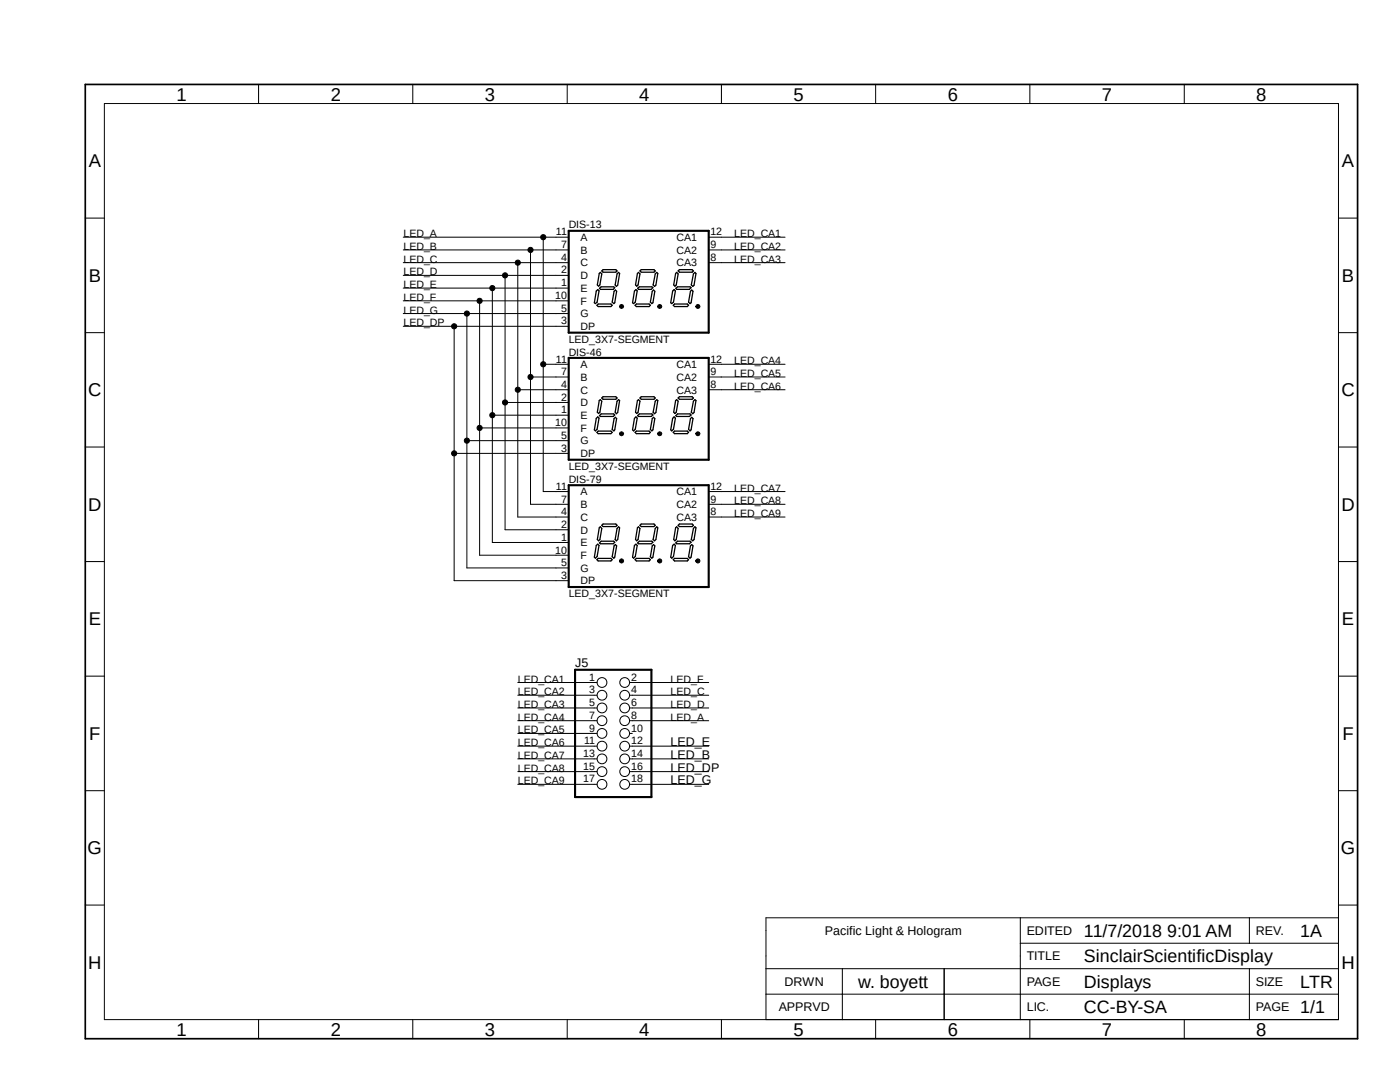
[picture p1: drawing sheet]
<?xml version="1.0" encoding="utf-8"?>
<!DOCTYPE eagle SYSTEM "eagle.dtd">
<!--
LICENSE: CC-BY-SA
-->
<eagle version="9.2.0">
<drawing>
<settings>
<setting alwaysvectorfont="no"/>
<setting keepoldvectorfont="yes"/>
<setting verticaltext="up"/>
</settings>
<grid distance="0.1" unitdist="inch" unit="inch" style="lines" multiple="1" display="no" altdistance="0.01" altunitdist="inch" altunit="inch"/>
<schematic xreflabel="%F%N/%S.%C%R" xrefpart="/%S.%C%R">
<libraries>
<library name="SinclairScientific">
<symbols>
<symbol name="LETTER_L">
<frame x1="0" y1="0" x2="254" y2="190.5" columns="8" rows="8" layer="94"/>
</symbol>
<symbol name="DOCFIELD-SMALL">
<wire x1="114.3" y1="5.08" x2="96.52" y2="5.08" width="0.1016" layer="94"/>
<wire x1="50.8" y1="0" x2="96.52" y2="0" width="0.1016" layer="94"/>
<wire x1="50.8" y1="0" x2="50.8" y2="5.08" width="0.1016" layer="94"/>
<wire x1="114.3" y1="5.08" x2="114.3" y2="0" width="0.1016" layer="94"/>
<wire x1="96.52" y1="5.08" x2="96.52" y2="0" width="0.1016" layer="94"/>
<wire x1="96.52" y1="5.08" x2="50.8" y2="5.08" width="0.1016" layer="94"/>
<wire x1="96.52" y1="0" x2="114.3" y2="0" width="0.1016" layer="94"/>
<wire x1="50.8" y1="5.08" x2="50.8" y2="10.16" width="0.1016" layer="94"/>
<wire x1="50.8" y1="10.16" x2="50.8" y2="12.7" width="0.1016" layer="94"/>
<wire x1="50.8" y1="12.7" x2="50.8" y2="15.24" width="0.1016" layer="94"/>
<wire x1="114.3" y1="20.32" x2="96.52" y2="20.32" width="0.1016" layer="94"/>
<wire x1="96.52" y1="20.32" x2="50.8" y2="20.32" width="0.1016" layer="94"/>
<wire x1="114.3" y1="20.32" x2="114.3" y2="15.24" width="0.1016" layer="94"/>
<wire x1="50.8" y1="15.24" x2="50.8" y2="20.32" width="0.1016" layer="94"/>
<wire x1="114.3" y1="15.24" x2="114.3" y2="10.16" width="0.1016" layer="94"/>
<wire x1="114.3" y1="10.16" x2="114.3" y2="5.08" width="0.1016" layer="94"/>
<wire x1="50.8" y1="15.24" x2="96.52" y2="15.24" width="0.1016" layer="94"/>
<wire x1="96.52" y1="15.24" x2="114.3" y2="15.24" width="0.1016" layer="94"/>
<wire x1="96.52" y1="20.32" x2="96.52" y2="15.24" width="0.1016" layer="94"/>
<wire x1="0" y1="0" x2="15.24" y2="0" width="0.1016" layer="94"/>
<wire x1="15.24" y1="0" x2="35.56" y2="0" width="0.1016" layer="94"/>
<wire x1="35.56" y1="0" x2="50.8" y2="0" width="0.1016" layer="94"/>
<wire x1="0" y1="0" x2="0" y2="5.08" width="0.1016" layer="94"/>
<wire x1="50.8" y1="5.08" x2="35.56" y2="5.08" width="0.1016" layer="94"/>
<wire x1="35.56" y1="5.08" x2="15.24" y2="5.08" width="0.1016" layer="94"/>
<wire x1="15.24" y1="5.08" x2="0" y2="5.08" width="0.1016" layer="94"/>
<wire x1="0" y1="5.08" x2="0" y2="10.16" width="0.1016" layer="94"/>
<wire x1="0" y1="10.16" x2="0" y2="12.7" width="0.1016" layer="94"/>
<wire x1="0" y1="12.7" x2="0" y2="17.78" width="0.1016" layer="94"/>
<wire x1="50.8" y1="20.32" x2="0" y2="20.32" width="0.1016" layer="94"/>
<wire x1="0" y1="17.78" x2="0" y2="20.32" width="0.1016" layer="94"/>
<wire x1="0" y1="10.16" x2="15.24" y2="10.16" width="0.1016" layer="94"/>
<wire x1="15.24" y1="10.16" x2="35.56" y2="10.16" width="0.1016" layer="94"/>
<wire x1="35.56" y1="10.16" x2="50.8" y2="10.16" width="0.1016" layer="94"/>
<wire x1="15.24" y1="5.08" x2="15.24" y2="10.16" width="0.1016" layer="94"/>
<wire x1="15.24" y1="0" x2="15.24" y2="5.08" width="0.1016" layer="94"/>
<wire x1="35.56" y1="5.08" x2="35.56" y2="10.16" width="0.1016" layer="94"/>
<wire x1="35.56" y1="5.08" x2="35.56" y2="10.16" width="0.1016" layer="94"/>
<wire x1="35.56" y1="0" x2="35.56" y2="5.08" width="0.1016" layer="94"/>
<wire x1="35.56" y1="0" x2="35.56" y2="5.08" width="0.1016" layer="94"/>
<wire x1="50.8" y1="10.16" x2="96.52" y2="10.16" width="0.1016" layer="94"/>
<wire x1="96.52" y1="10.16" x2="114.3" y2="10.16" width="0.1016" layer="94"/>
<wire x1="96.52" y1="10.16" x2="96.52" y2="5.08" width="0.1016" layer="94"/>
<text x="63.5" y="17.78" size="2.54" layer="94" align="center-left">&gt;LAST_DATE_TIME</text>
<text x="97.79" y="2.54" size="1.778" layer="94" align="center-left">PAGE</text>
<text x="106.68" y="2.54" size="2.54" layer="94" align="center-left">&gt;SHEET</text>
<text x="97.79" y="17.78" size="1.778" layer="94" align="center-left">REV.</text>
<text x="52.07" y="12.7" size="1.778" layer="94" align="center-left">TITLE</text>
<text x="52.07" y="2.54" size="1.778" layer="94" align="center-left">LIC.</text>
<text x="63.5" y="12.7" size="2.54" layer="94" align="center-left">&gt;DRAWING_NAME</text>
<text x="106.68" y="17.78" size="2.54" layer="94" align="center-left">&gt;REV</text>
<text x="97.79" y="7.62" size="1.778" layer="94" align="center-left">SIZE</text>
<text x="106.68" y="7.62" size="2.54" layer="94" align="center-left">LTR</text>
<text x="63.5" y="2.54" size="2.54" layer="94" align="center-left">&gt;LICENSE</text>
<text x="7.62" y="7.62" size="1.778" layer="94" align="center">DRWN</text>
<text x="7.62" y="2.54" size="1.778" layer="94" align="center">APPRVD</text>
<text x="25.4" y="7.62" size="2.54" layer="94" align="center">&gt;AUTHOR</text>
<text x="25.4" y="17.78" size="1.778" layer="94" align="center">&gt;CONTACT_COMPANY</text>
<text x="25.4" y="15.24" size="1.778" layer="94" align="center">&gt;CONTACT_ADDRESS</text>
<text x="25.4" y="12.7" size="1.778" layer="94" align="center">&gt;CONTACT_PHONE</text>
<text x="63.5" y="7.62" size="2.54" layer="94" align="center-left">&gt;SECTION</text>
<text x="52.07" y="17.78" size="1.778" layer="94" align="center-left">EDITED</text>
<text x="52.07" y="7.62" size="1.778" layer="94" align="center-left">PAGE</text>
<text x="25.4" y="2.54" size="2.54" layer="94" align="center">&gt;APPROVER</text>
</symbol>
<symbol name="PINH2X9">
<wire x1="-6.35" y1="-12.7" x2="8.89" y2="-12.7" width="0.4064" layer="94"/>
<wire x1="8.89" y1="-12.7" x2="8.89" y2="12.7" width="0.4064" layer="94"/>
<wire x1="8.89" y1="12.7" x2="-6.35" y2="12.7" width="0.4064" layer="94"/>
<wire x1="-6.35" y1="12.7" x2="-6.35" y2="-12.7" width="0.4064" layer="94"/>
<text x="-6.35" y="13.335" size="1.778" layer="95">&gt;NAME</text>
<text x="-6.35" y="-15.24" size="1.778" layer="96">&gt;VALUE</text>
<pin name="1" x="-2.54" y="10.16" visible="pad" length="short" direction="pas" function="dot"/>
<pin name="2" x="5.08" y="10.16" visible="pad" length="short" direction="pas" function="dot" rot="R180"/>
<pin name="3" x="-2.54" y="7.62" visible="pad" length="short" direction="pas" function="dot"/>
<pin name="4" x="5.08" y="7.62" visible="pad" length="short" direction="pas" function="dot" rot="R180"/>
<pin name="5" x="-2.54" y="5.08" visible="pad" length="short" direction="pas" function="dot"/>
<pin name="6" x="5.08" y="5.08" visible="pad" length="short" direction="pas" function="dot" rot="R180"/>
<pin name="7" x="-2.54" y="2.54" visible="pad" length="short" direction="pas" function="dot"/>
<pin name="8" x="5.08" y="2.54" visible="pad" length="short" direction="pas" function="dot" rot="R180"/>
<pin name="9" x="-2.54" y="0" visible="pad" length="short" direction="pas" function="dot"/>
<pin name="10" x="5.08" y="0" visible="pad" length="short" direction="pas" function="dot" rot="R180"/>
<pin name="11" x="-2.54" y="-2.54" visible="pad" length="short" direction="pas" function="dot"/>
<pin name="12" x="5.08" y="-2.54" visible="pad" length="short" direction="pas" function="dot" rot="R180"/>
<pin name="13" x="-2.54" y="-5.08" visible="pad" length="short" direction="pas" function="dot"/>
<pin name="14" x="5.08" y="-5.08" visible="pad" length="short" direction="pas" function="dot" rot="R180"/>
<pin name="15" x="-2.54" y="-7.62" visible="pad" length="short" direction="pas" function="dot"/>
<pin name="16" x="5.08" y="-7.62" visible="pad" length="short" direction="pas" function="dot" rot="R180"/>
<pin name="17" x="-2.54" y="-10.16" visible="pad" length="short" direction="pas" function="dot"/>
<pin name="18" x="5.08" y="-10.16" visible="pad" length="short" direction="pas" function="dot" rot="R180"/>
</symbol>
</symbols>
<devicesets>
<deviceset name="LETTER_L" prefix="FRAME">
<gates>
<gate name="G$1" symbol="LETTER_L" x="0" y="0"/>
<gate name="G$2" symbol="DOCFIELD-SMALL" x="135.89" y="3.81" addlevel="always"/>
</gates>
<devices>
<device name="">
<technologies>
<technology name=""/>
</technologies>
</device>
</devices>
</deviceset>
<deviceset name="PINHD-2X9" prefix="JP" uservalue="yes">
<gates>
<gate name="A" symbol="PINH2X9" x="0" y="0"/>
</gates>
<devices>
<device name="" package="2X09">
<connects>
<connect gate="A" pin="1" pad="1"/>
<connect gate="A" pin="10" pad="10"/>
<connect gate="A" pin="11" pad="11"/>
<connect gate="A" pin="12" pad="12"/>
<connect gate="A" pin="13" pad="13"/>
<connect gate="A" pin="14" pad="14"/>
<connect gate="A" pin="15" pad="15"/>
<connect gate="A" pin="16" pad="16"/>
<connect gate="A" pin="17" pad="17"/>
<connect gate="A" pin="18" pad="18"/>
<connect gate="A" pin="2" pad="2"/>
<connect gate="A" pin="3" pad="3"/>
<connect gate="A" pin="4" pad="4"/>
<connect gate="A" pin="5" pad="5"/>
<connect gate="A" pin="6" pad="6"/>
<connect gate="A" pin="7" pad="7"/>
<connect gate="A" pin="8" pad="8"/>
<connect gate="A" pin="9" pad="9"/>
</connects>
<package3dinstances>
<package3dinstance package3d_urn="urn:adsk.eagle:package:22484/2"/>
</package3dinstances>
<technologies>
<technology name=""/>
</technologies>
</device>
<device name="/90" package="2X09/90">
<connects>
<connect gate="A" pin="1" pad="1"/>
<connect gate="A" pin="10" pad="10"/>
<connect gate="A" pin="11" pad="11"/>
<connect gate="A" pin="12" pad="12"/>
<connect gate="A" pin="13" pad="13"/>
<connect gate="A" pin="14" pad="14"/>
<connect gate="A" pin="15" pad="15"/>
<connect gate="A" pin="16" pad="16"/>
<connect gate="A" pin="17" pad="17"/>
<connect gate="A" pin="18" pad="18"/>
<connect gate="A" pin="2" pad="2"/>
<connect gate="A" pin="3" pad="3"/>
<connect gate="A" pin="4" pad="4"/>
<connect gate="A" pin="5" pad="5"/>
<connect gate="A" pin="6" pad="6"/>
<connect gate="A" pin="7" pad="7"/>
<connect gate="A" pin="8" pad="8"/>
<connect gate="A" pin="9" pad="9"/>
</connects>
<package3dinstances>
<package3dinstance package3d_urn="urn:adsk.eagle:package:22486/2"/>
</package3dinstances>
<technologies>
<technology name=""/>
</technologies>
</device>
<device name="-2MM-SMD" package="2X09-2MM-SMD">
<connects>
<connect gate="A" pin="1" pad="1"/>
<connect gate="A" pin="10" pad="10"/>
<connect gate="A" pin="11" pad="11"/>
<connect gate="A" pin="12" pad="12"/>
<connect gate="A" pin="13" pad="13"/>
<connect gate="A" pin="14" pad="14"/>
<connect gate="A" pin="15" pad="15"/>
<connect gate="A" pin="16" pad="16"/>
<connect gate="A" pin="17" pad="17"/>
<connect gate="A" pin="18" pad="18"/>
<connect gate="A" pin="2" pad="2"/>
<connect gate="A" pin="3" pad="3"/>
<connect gate="A" pin="4" pad="4"/>
<connect gate="A" pin="5" pad="5"/>
<connect gate="A" pin="6" pad="6"/>
<connect gate="A" pin="7" pad="7"/>
<connect gate="A" pin="8" pad="8"/>
<connect gate="A" pin="9" pad="9"/>
</connects>
<technologies>
<technology name=""/>
</technologies>
</device>
<device name="-2MM" package="2X09-2MM">
<connects>
<connect gate="A" pin="1" pad="1"/>
<connect gate="A" pin="10" pad="10"/>
<connect gate="A" pin="11" pad="11"/>
<connect gate="A" pin="12" pad="12"/>
<connect gate="A" pin="13" pad="13"/>
<connect gate="A" pin="14" pad="14"/>
<connect gate="A" pin="15" pad="15"/>
<connect gate="A" pin="16" pad="16"/>
<connect gate="A" pin="17" pad="17"/>
<connect gate="A" pin="18" pad="18"/>
<connect gate="A" pin="2" pad="2"/>
<connect gate="A" pin="3" pad="3"/>
<connect gate="A" pin="4" pad="4"/>
<connect gate="A" pin="5" pad="5"/>
<connect gate="A" pin="6" pad="6"/>
<connect gate="A" pin="7" pad="7"/>
<connect gate="A" pin="8" pad="8"/>
<connect gate="A" pin="9" pad="9"/>
</connects>
<technologies>
<technology name=""/>
</technologies>
</device>
</devices>
</deviceset>
</devicesets>
</library>
<library name="SinclairScientific">
<symbols>
<symbol name="LED_3X7-SEGMENT_CA12">
<circle x="-4.699" y="-3.683" radius="0.254" width="0.3048" layer="94"/>
<circle x="2.921" y="-3.683" radius="0.254" width="0.3048" layer="94"/>
<circle x="10.541" y="-3.683" radius="0.254" width="0.3048" layer="94"/>
<wire x1="-5.2832" y1="3.1242" x2="-5.588" y2="2.8194" width="0.254" layer="94"/>
<wire x1="-5.588" y1="2.8194" x2="-5.9944" y2="0.6096" width="0.254" layer="94"/>
<wire x1="-5.9944" y1="0.6096" x2="-5.715" y2="0.3302" width="0.254" layer="94"/>
<wire x1="-5.715" y1="0.3302" x2="-5.461" y2="0.5842" width="0.254" layer="94"/>
<wire x1="-5.461" y1="0.5842" x2="-5.08" y2="2.921" width="0.254" layer="94"/>
<wire x1="-5.08" y1="2.921" x2="-5.2832" y2="3.1242" width="0.254" layer="94"/>
<wire x1="-5.588" y1="3.429" x2="-5.842" y2="3.175" width="0.254" layer="94"/>
<wire x1="-5.842" y1="3.175" x2="-8.382" y2="3.175" width="0.254" layer="94"/>
<wire x1="-8.382" y1="3.175" x2="-8.636" y2="3.429" width="0.254" layer="94"/>
<wire x1="-8.636" y1="3.429" x2="-8.382" y2="3.683" width="0.254" layer="94"/>
<wire x1="-8.382" y1="3.683" x2="-5.842" y2="3.683" width="0.254" layer="94"/>
<wire x1="-5.842" y1="3.683" x2="-5.588" y2="3.429" width="0.254" layer="94"/>
<wire x1="-8.9408" y1="3.1242" x2="-8.636" y2="2.8194" width="0.254" layer="94"/>
<wire x1="-8.636" y1="2.8194" x2="-9.017" y2="0.6096" width="0.254" layer="94"/>
<wire x1="-9.017" y1="0.6096" x2="-9.271" y2="0.3556" width="0.254" layer="94"/>
<wire x1="-9.271" y1="0.3556" x2="-9.525" y2="0.6096" width="0.254" layer="94"/>
<wire x1="-9.525" y1="0.6096" x2="-9.144" y2="2.921" width="0.254" layer="94"/>
<wire x1="-9.144" y1="2.921" x2="-8.9408" y2="3.1242" width="0.254" layer="94"/>
<wire x1="-9.0932" y1="-0.0762" x2="-8.763" y2="0.254" width="0.254" layer="94"/>
<wire x1="-8.763" y1="0.254" x2="-6.2738" y2="0.254" width="0.254" layer="94"/>
<wire x1="-6.2738" y1="0.254" x2="-6.0706" y2="0.0508" width="0.254" layer="94"/>
<wire x1="-6.0706" y1="0.0508" x2="-6.3754" y2="-0.254" width="0.254" layer="94"/>
<wire x1="-6.3754" y1="-0.254" x2="-8.9154" y2="-0.254" width="0.254" layer="94"/>
<wire x1="-8.9154" y1="-0.254" x2="-9.0932" y2="-0.0762" width="0.254" layer="94"/>
<wire x1="-9.4488" y1="-0.3302" x2="-9.1948" y2="-0.5842" width="0.254" layer="94"/>
<wire x1="-9.906" y1="-3.1242" x2="-9.5758" y2="-2.794" width="0.254" layer="94"/>
<wire x1="-9.5758" y1="-2.794" x2="-9.1948" y2="-0.5842" width="0.254" layer="94"/>
<wire x1="-9.4488" y1="-0.3302" x2="-9.7282" y2="-0.6096" width="0.254" layer="94"/>
<wire x1="-9.7282" y1="-0.6096" x2="-10.1092" y2="-2.921" width="0.254" layer="94"/>
<wire x1="-10.1092" y1="-2.921" x2="-9.906" y2="-3.1242" width="0.254" layer="94"/>
<wire x1="-9.6012" y1="-3.429" x2="-9.3472" y2="-3.175" width="0.254" layer="94"/>
<wire x1="-9.3472" y1="-3.175" x2="-6.8072" y2="-3.175" width="0.254" layer="94"/>
<wire x1="-6.8072" y1="-3.175" x2="-6.5532" y2="-3.429" width="0.254" layer="94"/>
<wire x1="-6.5532" y1="-3.429" x2="-6.8072" y2="-3.683" width="0.254" layer="94"/>
<wire x1="-6.8072" y1="-3.683" x2="-9.3472" y2="-3.683" width="0.254" layer="94"/>
<wire x1="-9.3472" y1="-3.683" x2="-9.6012" y2="-3.429" width="0.254" layer="94"/>
<wire x1="-5.9182" y1="-0.4064" x2="-6.1722" y2="-0.6604" width="0.254" layer="94"/>
<wire x1="-6.1722" y1="-0.6604" x2="-6.5532" y2="-2.8194" width="0.254" layer="94"/>
<wire x1="-6.5532" y1="-2.8194" x2="-6.2484" y2="-3.1242" width="0.254" layer="94"/>
<wire x1="-6.2484" y1="-3.1242" x2="-6.0452" y2="-2.921" width="0.254" layer="94"/>
<wire x1="-6.0452" y1="-2.921" x2="-5.6642" y2="-0.6604" width="0.254" layer="94"/>
<wire x1="-5.6642" y1="-0.6604" x2="-5.9182" y2="-0.4064" width="0.254" layer="94"/>
<wire x1="12.7" y1="11.43" x2="12.7" y2="-8.89" width="0.4064" layer="94"/>
<wire x1="-15.24" y1="-8.89" x2="12.7" y2="-8.89" width="0.4064" layer="94"/>
<wire x1="-15.24" y1="-8.89" x2="-15.24" y2="11.43" width="0.4064" layer="94"/>
<wire x1="12.7" y1="11.43" x2="-15.24" y2="11.43" width="0.4064" layer="94"/>
<wire x1="2.3368" y1="3.1242" x2="2.032" y2="2.8194" width="0.254" layer="94"/>
<wire x1="2.032" y1="2.8194" x2="1.6256" y2="0.6096" width="0.254" layer="94"/>
<wire x1="1.6256" y1="0.6096" x2="1.905" y2="0.3302" width="0.254" layer="94"/>
<wire x1="1.905" y1="0.3302" x2="2.159" y2="0.5842" width="0.254" layer="94"/>
<wire x1="2.159" y1="0.5842" x2="2.54" y2="2.921" width="0.254" layer="94"/>
<wire x1="2.54" y1="2.921" x2="2.3368" y2="3.1242" width="0.254" layer="94"/>
<wire x1="2.032" y1="3.429" x2="1.778" y2="3.175" width="0.254" layer="94"/>
<wire x1="1.778" y1="3.175" x2="-0.762" y2="3.175" width="0.254" layer="94"/>
<wire x1="-0.762" y1="3.175" x2="-1.016" y2="3.429" width="0.254" layer="94"/>
<wire x1="-1.016" y1="3.429" x2="-0.762" y2="3.683" width="0.254" layer="94"/>
<wire x1="-0.762" y1="3.683" x2="1.778" y2="3.683" width="0.254" layer="94"/>
<wire x1="1.778" y1="3.683" x2="2.032" y2="3.429" width="0.254" layer="94"/>
<wire x1="-1.3208" y1="3.1242" x2="-1.016" y2="2.8194" width="0.254" layer="94"/>
<wire x1="-1.016" y1="2.8194" x2="-1.397" y2="0.6096" width="0.254" layer="94"/>
<wire x1="-1.397" y1="0.6096" x2="-1.651" y2="0.3556" width="0.254" layer="94"/>
<wire x1="-1.651" y1="0.3556" x2="-1.905" y2="0.6096" width="0.254" layer="94"/>
<wire x1="-1.905" y1="0.6096" x2="-1.524" y2="2.921" width="0.254" layer="94"/>
<wire x1="-1.524" y1="2.921" x2="-1.3208" y2="3.1242" width="0.254" layer="94"/>
<wire x1="-1.4732" y1="-0.0762" x2="-1.143" y2="0.254" width="0.254" layer="94"/>
<wire x1="-1.143" y1="0.254" x2="1.3462" y2="0.254" width="0.254" layer="94"/>
<wire x1="1.3462" y1="0.254" x2="1.5494" y2="0.0508" width="0.254" layer="94"/>
<wire x1="1.5494" y1="0.0508" x2="1.2446" y2="-0.254" width="0.254" layer="94"/>
<wire x1="1.2446" y1="-0.254" x2="-1.2954" y2="-0.254" width="0.254" layer="94"/>
<wire x1="-1.2954" y1="-0.254" x2="-1.4732" y2="-0.0762" width="0.254" layer="94"/>
<wire x1="-1.8288" y1="-0.3302" x2="-1.5748" y2="-0.5842" width="0.254" layer="94"/>
<wire x1="-2.286" y1="-3.1242" x2="-1.9558" y2="-2.794" width="0.254" layer="94"/>
<wire x1="-1.9558" y1="-2.794" x2="-1.5748" y2="-0.5842" width="0.254" layer="94"/>
<wire x1="-1.8288" y1="-0.3302" x2="-2.1082" y2="-0.6096" width="0.254" layer="94"/>
<wire x1="-2.1082" y1="-0.6096" x2="-2.4892" y2="-2.921" width="0.254" layer="94"/>
<wire x1="-2.4892" y1="-2.921" x2="-2.286" y2="-3.1242" width="0.254" layer="94"/>
<wire x1="-1.9812" y1="-3.429" x2="-1.7272" y2="-3.175" width="0.254" layer="94"/>
<wire x1="-1.7272" y1="-3.175" x2="0.8128" y2="-3.175" width="0.254" layer="94"/>
<wire x1="0.8128" y1="-3.175" x2="1.0668" y2="-3.429" width="0.254" layer="94"/>
<wire x1="1.0668" y1="-3.429" x2="0.8128" y2="-3.683" width="0.254" layer="94"/>
<wire x1="0.8128" y1="-3.683" x2="-1.7272" y2="-3.683" width="0.254" layer="94"/>
<wire x1="-1.7272" y1="-3.683" x2="-1.9812" y2="-3.429" width="0.254" layer="94"/>
<wire x1="1.7018" y1="-0.4064" x2="1.4478" y2="-0.6604" width="0.254" layer="94"/>
<wire x1="1.4478" y1="-0.6604" x2="1.0668" y2="-2.8194" width="0.254" layer="94"/>
<wire x1="1.0668" y1="-2.8194" x2="1.3716" y2="-3.1242" width="0.254" layer="94"/>
<wire x1="1.3716" y1="-3.1242" x2="1.5748" y2="-2.921" width="0.254" layer="94"/>
<wire x1="1.5748" y1="-2.921" x2="1.9558" y2="-0.6604" width="0.254" layer="94"/>
<wire x1="1.9558" y1="-0.6604" x2="1.7018" y2="-0.4064" width="0.254" layer="94"/>
<wire x1="9.9568" y1="3.1242" x2="9.652" y2="2.8194" width="0.254" layer="94"/>
<wire x1="9.652" y1="2.8194" x2="9.2456" y2="0.6096" width="0.254" layer="94"/>
<wire x1="9.2456" y1="0.6096" x2="9.525" y2="0.3302" width="0.254" layer="94"/>
<wire x1="9.525" y1="0.3302" x2="9.779" y2="0.5842" width="0.254" layer="94"/>
<wire x1="9.779" y1="0.5842" x2="10.16" y2="2.921" width="0.254" layer="94"/>
<wire x1="10.16" y1="2.921" x2="9.9568" y2="3.1242" width="0.254" layer="94"/>
<wire x1="9.652" y1="3.429" x2="9.398" y2="3.175" width="0.254" layer="94"/>
<wire x1="9.398" y1="3.175" x2="6.858" y2="3.175" width="0.254" layer="94"/>
<wire x1="6.858" y1="3.175" x2="6.604" y2="3.429" width="0.254" layer="94"/>
<wire x1="6.604" y1="3.429" x2="6.858" y2="3.683" width="0.254" layer="94"/>
<wire x1="6.858" y1="3.683" x2="9.398" y2="3.683" width="0.254" layer="94"/>
<wire x1="9.398" y1="3.683" x2="9.652" y2="3.429" width="0.254" layer="94"/>
<wire x1="6.2992" y1="3.1242" x2="6.604" y2="2.8194" width="0.254" layer="94"/>
<wire x1="6.604" y1="2.8194" x2="6.223" y2="0.6096" width="0.254" layer="94"/>
<wire x1="6.223" y1="0.6096" x2="5.969" y2="0.3556" width="0.254" layer="94"/>
<wire x1="5.969" y1="0.3556" x2="5.715" y2="0.6096" width="0.254" layer="94"/>
<wire x1="5.715" y1="0.6096" x2="6.096" y2="2.921" width="0.254" layer="94"/>
<wire x1="6.096" y1="2.921" x2="6.2992" y2="3.1242" width="0.254" layer="94"/>
<wire x1="6.1468" y1="-0.0762" x2="6.477" y2="0.254" width="0.254" layer="94"/>
<wire x1="6.477" y1="0.254" x2="8.9662" y2="0.254" width="0.254" layer="94"/>
<wire x1="8.9662" y1="0.254" x2="9.1694" y2="0.0508" width="0.254" layer="94"/>
<wire x1="9.1694" y1="0.0508" x2="8.8646" y2="-0.254" width="0.254" layer="94"/>
<wire x1="8.8646" y1="-0.254" x2="6.3246" y2="-0.254" width="0.254" layer="94"/>
<wire x1="6.3246" y1="-0.254" x2="6.1468" y2="-0.0762" width="0.254" layer="94"/>
<wire x1="5.7912" y1="-0.3302" x2="6.0452" y2="-0.5842" width="0.254" layer="94"/>
<wire x1="5.334" y1="-3.1242" x2="5.6642" y2="-2.794" width="0.254" layer="94"/>
<wire x1="5.6642" y1="-2.794" x2="6.0452" y2="-0.5842" width="0.254" layer="94"/>
<wire x1="5.7912" y1="-0.3302" x2="5.5118" y2="-0.6096" width="0.254" layer="94"/>
<wire x1="5.5118" y1="-0.6096" x2="5.1308" y2="-2.921" width="0.254" layer="94"/>
<wire x1="5.1308" y1="-2.921" x2="5.334" y2="-3.1242" width="0.254" layer="94"/>
<wire x1="5.6388" y1="-3.429" x2="5.8928" y2="-3.175" width="0.254" layer="94"/>
<wire x1="5.8928" y1="-3.175" x2="8.4328" y2="-3.175" width="0.254" layer="94"/>
<wire x1="8.4328" y1="-3.175" x2="8.6868" y2="-3.429" width="0.254" layer="94"/>
<wire x1="8.6868" y1="-3.429" x2="8.4328" y2="-3.683" width="0.254" layer="94"/>
<wire x1="8.4328" y1="-3.683" x2="5.8928" y2="-3.683" width="0.254" layer="94"/>
<wire x1="5.8928" y1="-3.683" x2="5.6388" y2="-3.429" width="0.254" layer="94"/>
<wire x1="9.3218" y1="-0.4064" x2="9.0678" y2="-0.6604" width="0.254" layer="94"/>
<wire x1="9.0678" y1="-0.6604" x2="8.6868" y2="-2.8194" width="0.254" layer="94"/>
<wire x1="8.6868" y1="-2.8194" x2="8.9916" y2="-3.1242" width="0.254" layer="94"/>
<wire x1="8.9916" y1="-3.1242" x2="9.1948" y2="-2.921" width="0.254" layer="94"/>
<wire x1="9.1948" y1="-2.921" x2="9.5758" y2="-0.6604" width="0.254" layer="94"/>
<wire x1="9.5758" y1="-0.6604" x2="9.3218" y2="-0.4064" width="0.254" layer="94"/>
<pin name="A" x="-17.78" y="10.16" length="short" direction="pas"/>
<pin name="B" x="-17.78" y="7.62" length="short" direction="pas"/>
<pin name="C" x="-17.78" y="5.08" length="short" direction="pas"/>
<pin name="CA1" x="15.24" y="10.16" length="short" direction="pas" rot="R180"/>
<pin name="D" x="-17.78" y="2.54" length="short" direction="pas"/>
<pin name="DP" x="-17.78" y="-7.62" length="short" direction="pas"/>
<pin name="E" x="-17.78" y="0" length="short" direction="pas"/>
<pin name="F" x="-17.78" y="-2.54" length="short" direction="pas"/>
<pin name="G" x="-17.78" y="-5.08" length="short" direction="pas"/>
<pin name="CA2" x="15.24" y="7.62" length="short" direction="pas" rot="R180"/>
<pin name="CA3" x="15.24" y="5.08" length="short" direction="pas" rot="R180"/>
<text x="-15.24" y="12.7" size="1.524" layer="95" align="center-left">&gt;NAME</text>
<text x="-15.24" y="-10.16" size="1.524" layer="96" align="center-left">&gt;VALUE</text>
</symbol>
</symbols>
<devicesets>
<deviceset name="LED_3X7-SEGMENT" prefix="DIS" library_locally_modified="yes">
<gates>
<gate name="G$1" symbol="LED_3X7-SEGMENT_CA12" x="0" y="0"/>
</gates>
<devices>
<device name="" package="2352B">
<connects>
<connect gate="G$1" pin="A" pad="11"/>
<connect gate="G$1" pin="B" pad="7"/>
<connect gate="G$1" pin="C" pad="4"/>
<connect gate="G$1" pin="CA1" pad="12"/>
<connect gate="G$1" pin="CA2" pad="9"/>
<connect gate="G$1" pin="CA3" pad="8"/>
<connect gate="G$1" pin="D" pad="2"/>
<connect gate="G$1" pin="DP" pad="3"/>
<connect gate="G$1" pin="E" pad="1"/>
<connect gate="G$1" pin="F" pad="10"/>
<connect gate="G$1" pin="G" pad="5"/>
</connects>
<package3dinstances>
<package3dinstance package3d_urn="urn:adsk.eagle:package:6524807/8"/>
</package3dinstances>
<technologies>
<technology name=""/>
</technologies>
</device>
</devices>
</deviceset>
</devicesets>
</library>
</libraries>
<attributes>
<attribute name="APPROVER" value=""/>
<attribute name="AUTHOR" value="w. boyett"/>
<attribute name="CONTACT_ADDRESS" value=""/>
<attribute name="CONTACT_COMPANY" value="Pacific Light &amp; Hologram"/>
<attribute name="CONTACT_PHONE" value=""/>
<attribute name="DRAWING_NUM" value=""/>
<attribute name="DRAWING_SCALE" value=""/>
<attribute name="LICENSE" value="CC-BY-SA"/>
<attribute name="REV" value="1A"/>
</attributes>
<variantdefs>
</variantdefs>
<classes>
<class number="0" name="default" width="0" drill="0">
</class>
</classes>
<parts>
<part name="DIS-13" library="SinclairScientific" deviceset="LED_3X7-SEGMENT" device="" package3d_urn="urn:adsk.eagle:package:6524807/8">
<attribute name="SPICEPREFIX" value="X"/>
</part>
<part name="DIS-46" library="SinclairScientific" deviceset="LED_3X7-SEGMENT" device="" package3d_urn="urn:adsk.eagle:package:6524807/8"/>
<part name="DIS-79" library="SinclairScientific" deviceset="LED_3X7-SEGMENT" device="" package3d_urn="urn:adsk.eagle:package:6524807/8"/>
<part name="FRAME2" library="SinclairScientific" deviceset="LETTER_L" device="">
<attribute name="SECTION" value="Displays"/>
</part>
<part name="J5" library="SinclairScientific" deviceset="PINHD-2X9" device="-2MM">
<attribute name="DNP" value="DNP"/>
<attribute name="MFG" value="Molex"/>
<attribute name="MPN" value=""/>
<attribute name="PN-DK" value=""/>
</part>
</parts>
<sheets>
<sheet>
<plain>
</plain>
<instances>
<instance part="FRAME2" gate="G$1" x="0" y="0"/>
<instance part="FRAME2" gate="G$2" x="135.89" y="3.81">
<attribute name="LAST_DATE_TIME" x="199.39" y="21.59" size="2.54" layer="94" align="center-left"/>
<attribute name="SHEET" x="242.57" y="6.35" size="2.54" layer="94" align="center-left"/>
<attribute name="DRAWING_NAME" x="199.39" y="16.51" size="2.54" layer="94" align="center-left"/>
<attribute name="REV" x="242.57" y="21.59" size="2.54" layer="94" align="center-left"/>
<attribute name="LICENSE" x="199.39" y="6.35" size="2.54" layer="94" align="center-left"/>
<attribute name="AUTHOR" x="161.29" y="11.43" size="2.54" layer="94" align="center"/>
<attribute name="CONTACT_COMPANY" x="161.29" y="21.59" size="1.778" layer="94" align="center"/>
<attribute name="CONTACT_ADDRESS" x="161.29" y="19.05" size="1.778" layer="94" align="center"/>
<attribute name="CONTACT_PHONE" x="161.29" y="16.51" size="1.778" layer="94" align="center"/>
<attribute name="APPROVER" x="161.29" y="6.35" size="2.54" layer="94" align="center"/>
<attribute name="SECTION" x="199.39" y="11.43" size="2.54" layer="94" align="center-left"/>
</instance>
<instance part="DIS-13" gate="G$1" x="111.76" y="149.86">
<attribute name="NAME" x="96.52" y="162.56" size="1.524" layer="95" align="center-left"/>
<attribute name="VALUE" x="96.52" y="139.7" size="1.524" layer="96" align="center-left"/>
</instance>
<instance part="DIS-46" gate="G$1" x="111.76" y="124.46">
<attribute name="NAME" x="96.52" y="137.16" size="1.524" layer="95" align="center-left"/>
<attribute name="VALUE" x="96.52" y="114.3" size="1.524" layer="96" align="center-left"/>
</instance>
<instance part="DIS-79" gate="G$1" x="111.76" y="99.06">
<attribute name="NAME" x="96.52" y="111.76" size="1.524" layer="95" align="center-left"/>
<attribute name="VALUE" x="96.52" y="88.9" size="1.524" layer="96" align="center-left"/>
</instance>
<instance part="J5" gate="A" x="104.14" y="60.96">
<attribute name="DNP" x="104.14" y="60.96" size="1.524" layer="96" display="off"/>
<attribute name="MFG" x="104.14" y="60.96" size="1.524" layer="96" display="off"/>
<attribute name="MPN" x="104.14" y="60.96" size="1.524" layer="96" display="off"/>
<attribute name="PN-DK" x="104.14" y="60.96" size="1.524" layer="96" display="off"/>
<attribute name="NAME" x="97.79" y="74.295" size="1.778" layer="95"/>
<attribute name="VALUE" x="97.79" y="45.72" size="1.778" layer="96"/>
</instance>
</instances>
<busses>
</busses>
<nets>
<net name="LED_A" class="0">
<segment>
<wire x1="93.98" y1="160.02" x2="91.44" y2="160.02" width="0.1524" layer="91"/>
<label x="63.5" y="160.02" size="1.524" layer="95"/>
<pinref part="DIS-13" gate="G$1" pin="A"/>
<wire x1="91.44" y1="160.02" x2="63.5" y2="160.02" width="0.1524" layer="91"/>
<wire x1="93.98" y1="134.62" x2="91.44" y2="134.62" width="0.1524" layer="91"/>
<pinref part="DIS-46" gate="G$1" pin="A"/>
<wire x1="91.44" y1="160.02" x2="91.44" y2="134.62" width="0.1524" layer="91"/>
<junction x="91.44" y="160.02"/>
<wire x1="91.44" y1="134.62" x2="91.44" y2="109.22" width="0.1524" layer="91"/>
<junction x="91.44" y="134.62"/>
<pinref part="DIS-79" gate="G$1" pin="A"/>
<wire x1="91.44" y1="109.22" x2="93.98" y2="109.22" width="0.1524" layer="91"/>
</segment>
<segment>
<wire x1="109.22" y1="63.5" x2="124.46" y2="63.5" width="0.1524" layer="91"/>
<label x="116.84" y="63.5" size="1.524" layer="95"/>
<pinref part="J5" gate="A" pin="8"/>
</segment>
</net>
<net name="LED_B" class="0">
<segment>
<wire x1="93.98" y1="157.48" x2="88.9" y2="157.48" width="0.1524" layer="91"/>
<label x="63.5" y="157.48" size="1.524" layer="95"/>
<pinref part="DIS-13" gate="G$1" pin="B"/>
<wire x1="88.9" y1="157.48" x2="63.5" y2="157.48" width="0.1524" layer="91"/>
<wire x1="93.98" y1="132.08" x2="88.9" y2="132.08" width="0.1524" layer="91"/>
<pinref part="DIS-46" gate="G$1" pin="B"/>
<wire x1="88.9" y1="157.48" x2="88.9" y2="132.08" width="0.1524" layer="91"/>
<junction x="88.9" y="157.48"/>
<wire x1="88.9" y1="132.08" x2="88.9" y2="106.68" width="0.1524" layer="91"/>
<junction x="88.9" y="132.08"/>
<pinref part="DIS-79" gate="G$1" pin="B"/>
<wire x1="88.9" y1="106.68" x2="93.98" y2="106.68" width="0.1524" layer="91"/>
</segment>
<segment>
<wire x1="109.22" y1="55.88" x2="124.46" y2="55.88" width="0.1524" layer="91"/>
<label x="116.84" y="55.88" size="1.778" layer="95"/>
<pinref part="J5" gate="A" pin="14"/>
</segment>
</net>
<net name="LED_C" class="0">
<segment>
<wire x1="93.98" y1="154.94" x2="86.36" y2="154.94" width="0.1524" layer="91"/>
<label x="63.5" y="154.94" size="1.524" layer="95"/>
<pinref part="DIS-13" gate="G$1" pin="C"/>
<wire x1="86.36" y1="154.94" x2="63.5" y2="154.94" width="0.1524" layer="91"/>
<wire x1="93.98" y1="129.54" x2="86.36" y2="129.54" width="0.1524" layer="91"/>
<pinref part="DIS-46" gate="G$1" pin="C"/>
<wire x1="86.36" y1="154.94" x2="86.36" y2="129.54" width="0.1524" layer="91"/>
<junction x="86.36" y="154.94"/>
<wire x1="86.36" y1="129.54" x2="86.36" y2="104.14" width="0.1524" layer="91"/>
<junction x="86.36" y="129.54"/>
<pinref part="DIS-79" gate="G$1" pin="C"/>
<wire x1="86.36" y1="104.14" x2="93.98" y2="104.14" width="0.1524" layer="91"/>
</segment>
<segment>
<wire x1="109.22" y1="68.58" x2="124.46" y2="68.58" width="0.1524" layer="91"/>
<label x="116.84" y="68.58" size="1.524" layer="95"/>
<pinref part="J5" gate="A" pin="4"/>
</segment>
</net>
<net name="LED_D" class="0">
<segment>
<wire x1="93.98" y1="127" x2="83.82" y2="127" width="0.1524" layer="91"/>
<pinref part="DIS-46" gate="G$1" pin="D"/>
<wire x1="93.98" y1="152.4" x2="83.82" y2="152.4" width="0.1524" layer="91"/>
<label x="63.5" y="152.4" size="1.524" layer="95"/>
<pinref part="DIS-13" gate="G$1" pin="D"/>
<wire x1="83.82" y1="152.4" x2="63.5" y2="152.4" width="0.1524" layer="91"/>
<wire x1="83.82" y1="127" x2="83.82" y2="152.4" width="0.1524" layer="91"/>
<junction x="83.82" y="152.4"/>
<wire x1="83.82" y1="127" x2="83.82" y2="101.6" width="0.1524" layer="91"/>
<junction x="83.82" y="127"/>
<pinref part="DIS-79" gate="G$1" pin="D"/>
<wire x1="83.82" y1="101.6" x2="93.98" y2="101.6" width="0.1524" layer="91"/>
</segment>
<segment>
<wire x1="109.22" y1="66.04" x2="124.46" y2="66.04" width="0.1524" layer="91"/>
<label x="116.84" y="66.04" size="1.524" layer="95"/>
<pinref part="J5" gate="A" pin="6"/>
</segment>
</net>
<net name="LED_E" class="0">
<segment>
<wire x1="93.98" y1="124.46" x2="81.28" y2="124.46" width="0.1524" layer="91"/>
<pinref part="DIS-46" gate="G$1" pin="E"/>
<wire x1="93.98" y1="149.86" x2="81.28" y2="149.86" width="0.1524" layer="91"/>
<label x="63.5" y="149.86" size="1.524" layer="95"/>
<pinref part="DIS-13" gate="G$1" pin="E"/>
<wire x1="81.28" y1="149.86" x2="63.5" y2="149.86" width="0.1524" layer="91"/>
<wire x1="81.28" y1="124.46" x2="81.28" y2="149.86" width="0.1524" layer="91"/>
<junction x="81.28" y="149.86"/>
<wire x1="81.28" y1="124.46" x2="81.28" y2="99.06" width="0.1524" layer="91"/>
<junction x="81.28" y="124.46"/>
<pinref part="DIS-79" gate="G$1" pin="E"/>
<wire x1="81.28" y1="99.06" x2="93.98" y2="99.06" width="0.1524" layer="91"/>
</segment>
<segment>
<wire x1="109.22" y1="58.42" x2="124.46" y2="58.42" width="0.1524" layer="91"/>
<label x="116.84" y="58.42" size="1.778" layer="95"/>
<pinref part="J5" gate="A" pin="12"/>
</segment>
</net>
<net name="LED_F" class="0">
<segment>
<wire x1="93.98" y1="121.92" x2="78.74" y2="121.92" width="0.1524" layer="91"/>
<pinref part="DIS-46" gate="G$1" pin="F"/>
<wire x1="93.98" y1="147.32" x2="78.74" y2="147.32" width="0.1524" layer="91"/>
<label x="63.5" y="147.32" size="1.524" layer="95"/>
<pinref part="DIS-13" gate="G$1" pin="F"/>
<wire x1="78.74" y1="147.32" x2="63.5" y2="147.32" width="0.1524" layer="91"/>
<wire x1="78.74" y1="121.92" x2="78.74" y2="147.32" width="0.1524" layer="91"/>
<junction x="78.74" y="147.32"/>
<pinref part="DIS-79" gate="G$1" pin="F"/>
<wire x1="78.74" y1="121.92" x2="78.74" y2="96.52" width="0.1524" layer="91"/>
<wire x1="78.74" y1="96.52" x2="93.98" y2="96.52" width="0.1524" layer="91"/>
<junction x="78.74" y="121.92"/>
</segment>
<segment>
<wire x1="109.22" y1="71.12" x2="124.46" y2="71.12" width="0.1524" layer="91"/>
<label x="116.84" y="71.12" size="1.524" layer="95"/>
<pinref part="J5" gate="A" pin="2"/>
</segment>
</net>
<net name="LED_G" class="0">
<segment>
<wire x1="93.98" y1="119.38" x2="76.2" y2="119.38" width="0.1524" layer="91"/>
<pinref part="DIS-46" gate="G$1" pin="G"/>
<wire x1="93.98" y1="144.78" x2="76.2" y2="144.78" width="0.1524" layer="91"/>
<label x="63.5" y="144.78" size="1.524" layer="95"/>
<pinref part="DIS-13" gate="G$1" pin="G"/>
<wire x1="76.2" y1="144.78" x2="63.5" y2="144.78" width="0.1524" layer="91"/>
<wire x1="76.2" y1="119.38" x2="76.2" y2="144.78" width="0.1524" layer="91"/>
<junction x="76.2" y="144.78"/>
<wire x1="76.2" y1="119.38" x2="76.2" y2="93.98" width="0.1524" layer="91"/>
<junction x="76.2" y="119.38"/>
<pinref part="DIS-79" gate="G$1" pin="G"/>
<wire x1="76.2" y1="93.98" x2="93.98" y2="93.98" width="0.1524" layer="91"/>
</segment>
<segment>
<wire x1="109.22" y1="50.8" x2="124.46" y2="50.8" width="0.1524" layer="91"/>
<label x="116.84" y="50.8" size="1.778" layer="95"/>
<pinref part="J5" gate="A" pin="18"/>
</segment>
</net>
<net name="LED_DP" class="0">
<segment>
<pinref part="DIS-46" gate="G$1" pin="DP"/>
<wire x1="93.98" y1="116.84" x2="73.66" y2="116.84" width="0.1524" layer="91"/>
<wire x1="93.98" y1="142.24" x2="73.66" y2="142.24" width="0.1524" layer="91"/>
<label x="63.5" y="142.24" size="1.524" layer="95"/>
<pinref part="DIS-13" gate="G$1" pin="DP"/>
<wire x1="73.66" y1="142.24" x2="63.5" y2="142.24" width="0.1524" layer="91"/>
<wire x1="73.66" y1="116.84" x2="73.66" y2="142.24" width="0.1524" layer="91"/>
<junction x="73.66" y="142.24"/>
<wire x1="73.66" y1="116.84" x2="73.66" y2="91.44" width="0.1524" layer="91"/>
<junction x="73.66" y="116.84"/>
<wire x1="73.66" y1="91.44" x2="93.98" y2="91.44" width="0.1524" layer="91"/>
<pinref part="DIS-79" gate="G$1" pin="DP"/>
</segment>
<segment>
<wire x1="109.22" y1="53.34" x2="124.46" y2="53.34" width="0.1524" layer="91"/>
<label x="116.84" y="53.34" size="1.778" layer="95"/>
<pinref part="J5" gate="A" pin="16"/>
</segment>
</net>
<net name="LED_CA2" class="0">
<segment>
<wire x1="139.7" y1="157.48" x2="127" y2="157.48" width="0.1524" layer="91"/>
<label x="129.54" y="157.48" size="1.524" layer="95"/>
<pinref part="DIS-13" gate="G$1" pin="CA2"/>
</segment>
<segment>
<wire x1="86.36" y1="68.58" x2="101.6" y2="68.58" width="0.1524" layer="91"/>
<label x="86.36" y="68.58" size="1.524" layer="95"/>
<pinref part="J5" gate="A" pin="3"/>
</segment>
</net>
<net name="LED_CA5" class="0">
<segment>
<wire x1="139.7" y1="132.08" x2="127" y2="132.08" width="0.1524" layer="91"/>
<label x="129.54" y="132.08" size="1.524" layer="95"/>
<pinref part="DIS-46" gate="G$1" pin="CA2"/>
</segment>
<segment>
<wire x1="86.36" y1="60.96" x2="101.6" y2="60.96" width="0.1524" layer="91"/>
<label x="86.36" y="60.96" size="1.524" layer="95"/>
<pinref part="J5" gate="A" pin="9"/>
</segment>
</net>
<net name="LED_CA3" class="0">
<segment>
<wire x1="139.7" y1="154.94" x2="127" y2="154.94" width="0.1524" layer="91"/>
<label x="129.54" y="154.94" size="1.524" layer="95"/>
<pinref part="DIS-13" gate="G$1" pin="CA3"/>
</segment>
<segment>
<wire x1="86.36" y1="66.04" x2="101.6" y2="66.04" width="0.1524" layer="91"/>
<label x="86.36" y="66.04" size="1.524" layer="95"/>
<pinref part="J5" gate="A" pin="5"/>
</segment>
</net>
<net name="LED_CA6" class="0">
<segment>
<wire x1="139.7" y1="129.54" x2="127" y2="129.54" width="0.1524" layer="91"/>
<label x="129.54" y="129.54" size="1.524" layer="95"/>
<pinref part="DIS-46" gate="G$1" pin="CA3"/>
</segment>
<segment>
<wire x1="86.36" y1="58.42" x2="101.6" y2="58.42" width="0.1524" layer="91"/>
<label x="86.36" y="58.42" size="1.524" layer="95"/>
<pinref part="J5" gate="A" pin="11"/>
</segment>
</net>
<net name="LED_CA1" class="0">
<segment>
<wire x1="139.7" y1="160.02" x2="127" y2="160.02" width="0.1524" layer="91"/>
<label x="129.54" y="160.02" size="1.524" layer="95"/>
<pinref part="DIS-13" gate="G$1" pin="CA1"/>
</segment>
<segment>
<wire x1="86.36" y1="71.12" x2="101.6" y2="71.12" width="0.1524" layer="91"/>
<label x="86.36" y="71.12" size="1.524" layer="95"/>
<pinref part="J5" gate="A" pin="1"/>
</segment>
</net>
<net name="LED_CA4" class="0">
<segment>
<wire x1="139.7" y1="134.62" x2="127" y2="134.62" width="0.1524" layer="91"/>
<label x="129.54" y="134.62" size="1.524" layer="95"/>
<pinref part="DIS-46" gate="G$1" pin="CA1"/>
</segment>
<segment>
<wire x1="86.36" y1="63.5" x2="101.6" y2="63.5" width="0.1524" layer="91"/>
<label x="86.36" y="63.5" size="1.524" layer="95"/>
<pinref part="J5" gate="A" pin="7"/>
</segment>
</net>
<net name="LED_CA7" class="0">
<segment>
<wire x1="139.7" y1="109.22" x2="127" y2="109.22" width="0.1524" layer="91"/>
<label x="129.54" y="109.22" size="1.524" layer="95"/>
<pinref part="DIS-79" gate="G$1" pin="CA1"/>
</segment>
<segment>
<wire x1="86.36" y1="55.88" x2="101.6" y2="55.88" width="0.1524" layer="91"/>
<label x="86.36" y="55.88" size="1.524" layer="95"/>
<pinref part="J5" gate="A" pin="13"/>
</segment>
</net>
<net name="LED_CA8" class="0">
<segment>
<wire x1="139.7" y1="106.68" x2="127" y2="106.68" width="0.1524" layer="91"/>
<label x="129.54" y="106.68" size="1.524" layer="95"/>
<pinref part="DIS-79" gate="G$1" pin="CA2"/>
</segment>
<segment>
<wire x1="86.36" y1="53.34" x2="101.6" y2="53.34" width="0.1524" layer="91"/>
<label x="86.36" y="53.34" size="1.524" layer="95"/>
<pinref part="J5" gate="A" pin="15"/>
</segment>
</net>
<net name="LED_CA9" class="0">
<segment>
<wire x1="139.7" y1="104.14" x2="127" y2="104.14" width="0.1524" layer="91"/>
<label x="129.54" y="104.14" size="1.524" layer="95"/>
<pinref part="DIS-79" gate="G$1" pin="CA3"/>
</segment>
<segment>
<wire x1="86.36" y1="50.8" x2="101.6" y2="50.8" width="0.1524" layer="91"/>
<label x="86.36" y="50.8" size="1.524" layer="95"/>
<pinref part="J5" gate="A" pin="17"/>
</segment>
</net>
</nets>
</sheet>
</sheets>
</schematic>
</drawing>
<compatibility>
<note version="8.2" severity="warning">
Since Version 8.2, EAGLE supports online libraries. The ids
of those online libraries will not be understood (or retained)
with this version.
</note>
<note version="8.3" severity="warning">
Since Version 8.3, EAGLE supports URNs for individual library
assets (packages, symbols, and devices). The URNs of those assets
will not be understood (or retained) with this version.
</note>
<note version="8.3" severity="warning">
Since Version 8.3, EAGLE supports the association of 3D packages
with devices in libraries, schematics, and board files. Those 3D
packages will not be understood (or retained) with this version.
</note>
</compatibility>
</eagle>
